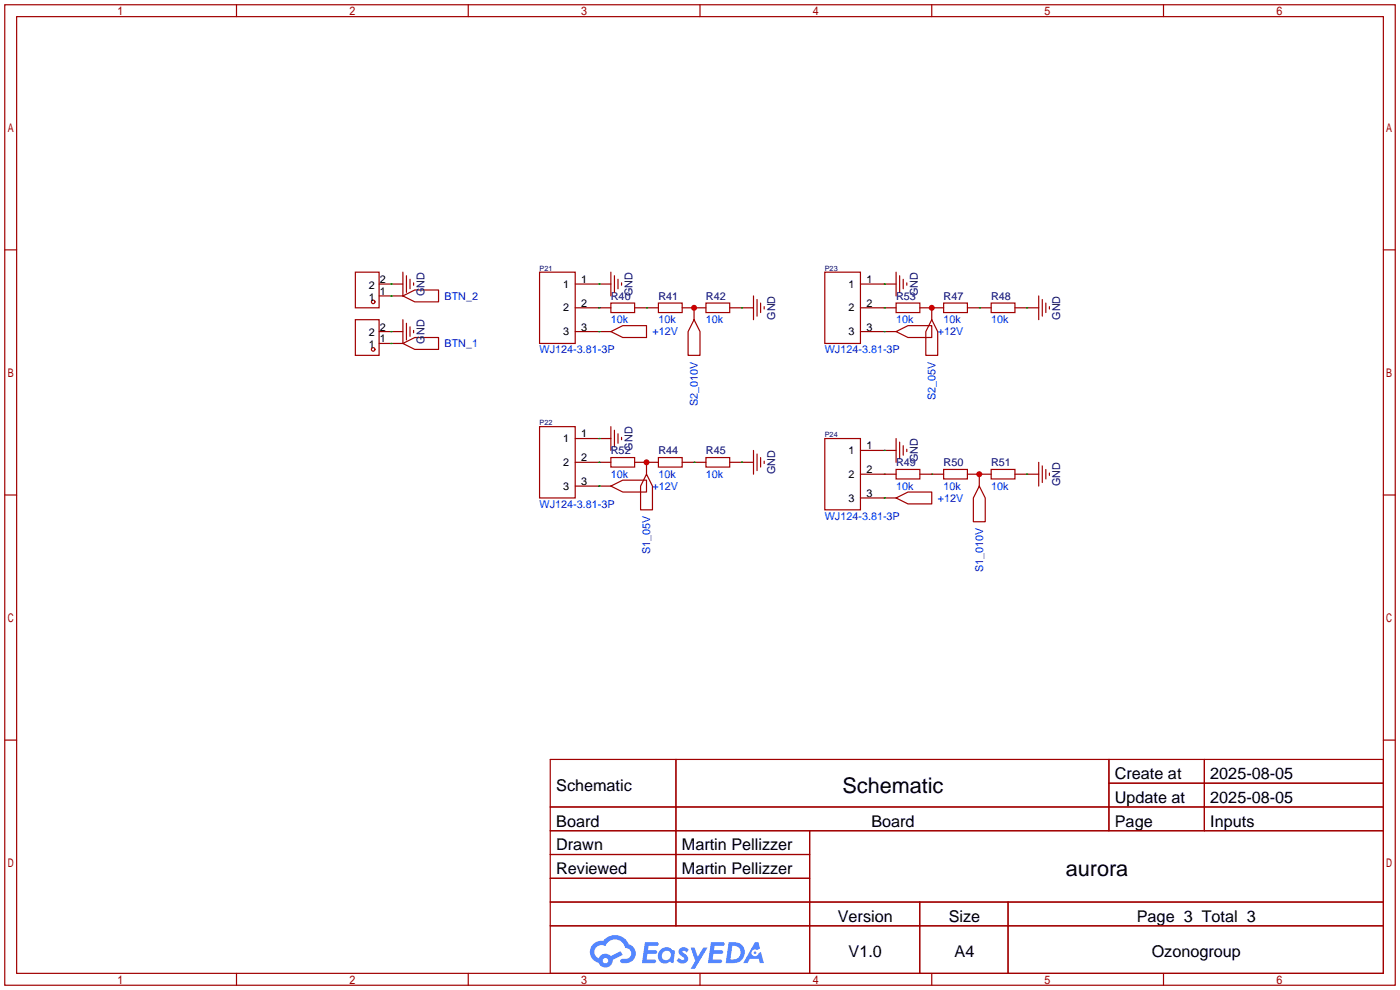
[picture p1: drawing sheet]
<svg xmlns="http://www.w3.org/2000/svg" width="299mm" height="212mm" viewBox="0 0 299 212" stroke-linecap="round" stroke-linejoin="round" font-family="sans-serif">
<g fill="none" stroke="#a10000" stroke-width=".25">
<path d="M1 1h297.2v209.6h-297.2zM3.6 3.6h292.1v204.4h-292.1zM50.5 1v2.6M100.1 1v2.6M149.6 1v2.6M199.1 1v2.6M248.7 1v2.6M1 53.4h2.6M295.7 53.4h2.5M1 105.8h2.6M295.7 105.8h2.5M1 158.2h2.6"/>
<path d="M295.7 158.2h2.5M117.6 162.3h178.1v45.7h-178.1zM117.6 172.5h178.1M117.6 177.5h178.1M144.5 162.3v35.6M173 177.5v30.5M237 162.3v15.2M237 167.4h58.7M257.4 162.3v15.2M117.6 182.6h55.4M117.6 192.8h178.1M117.6 187.7h55.4"/>
<path d="M117.6 197.9h178.1M196.6 192.8v15.2M215.4 192.8v15.2M50.5 208v2.6M100.1 208v2.6M149.6 208v2.6M199.1 208v2.6M248.7 208v2.6"/>
</g>
<g fill="#5487ff">
<path d="M145.3 202.7a1.3 1.3 0 0 1 1.9 .3l-.4 .6a.54 .54 0 0 0-.9-.2l.1 .2a1.34 1.34 0 0 1 .9 1.8 1.47 1.47 0 0 1-2.3-.1l.5-.6 .8 .5a.31 .31 0 0 0 .4-.3 .31 .31 0 0 0-.3-.4 1.12 1.12 0 0 1-.7-1.8z"/>
<path d="M147.6 202.5h.9l.6 2 1.2-2h.9l-2.7 4.6h-.9l1-1.7z"/>
<path d="M137.8 201.4h1.7a1.31 1.31 0 0 1 1.2 .2 .4 .4 0 0 1-.3 .5l-1.8 .1-.1 .9h1.6a.4 .4 0 0 1 .4 .4 .4 .4 0 0 1-.5 .4h-1.6l-.2 1.2h1.4a.46 .46 0 0 1 .5 0 .46 .46 0 0 1 .1 .5l-.4 .2h-2.6z"/>
<path d="M151.9 201.4h1.7a1.32 1.32 0 0 1 1.2 .2 .39 .39 0 0 1-.3 .5l-1.8 .1-.1 .9h1.6a.4 .4 0 0 1 .4 .4 .4 .4 0 0 1-.4 .4h-1.7l-.2 1.2h1.4a.46 .46 0 0 1 .5 0 .46 .46 0 0 1 .1 .5l-.4 .2h-2.6z"/>
<path d="M161.3 201.4h.8l.3 1.3-.6 .4a.75 .75 0 0 0-1.1 .3 .75 .75 0 0 0 .5 1 .75 .75 0 0 0 .9-.7l.5-.2 .6 2.3h-.8l-.3-.9h-1.8l-.5 .9h-1z"/>
<path d="M155.7 201.4l-.6 4.4h1.5a2.27 2.27 0 0 0 2.6-2.2 2.27 2.27 0 0 0-2.7-2.2zM156.5 202.1a1.5 1.5 0 0 1 1.8 1.6 1.5 1.5 0 0 1-1.9 1.4h-.3z"/>
<path d="M141.2 203a1.6 1.6 0 0 0-.3 2.3 1.6 1.6 0 0 0 2.3 .2l.7 .3 .3-2.4-.1-.3-.5-.1a1.58 1.58 0 0 0-2.4 0zM141.8 203.5a.98 .98 0 0 1 1.6 .4 .98 .98 0 0 1-1.1 1.3 .94 .94 0 0 1-.9-.7 .94 .94 0 0 1 .4-1z"/>
<path d="M126.8 201.8a2.37 2.37 0 0 0 1.1 4 1.54 1.54 0 0 0 1.8 1 1.54 1.54 0 0 0 1.2-1.6l2.2-1.1-.5-.8-2 1a1.57 1.57 0 0 0-2.7 .5 1.5 1.5 0 0 1-.7-2.1 1.5 1.5 0 0 1 2.2-.5 2.23 2.23 0 0 1 2.3-1.4 2.23 2.23 0 0 1 2 1.8 1.16 1.16 0 0 1 1.2 1.1 1.16 1.16 0 0 1-1.1 1.2h-.7a.47 .47 0 0 0-.5 .4 .47 .47 0 0 0 .4 .5 2.17 2.17 0 0 0 2.5-.9 2.17 2.17 0 0 0-.3-2.7l-.8-.4a3.2 3.2 0 0 0-5.5-.7l-1.1 .1zM128.8 205.3a.6 .6 0 0 1 1.2 0 .6 .6 0 0 1-1.2 0z"/>
<circle cx="161.4" cy="203.6" r=".28"/>
</g>
<g fill="none" stroke="#a10000" stroke-width=".25">
<path d="M75.9 58.2h5.1v7.6h-5.1zM86.1 58.2v5M86.9 58.9v3.6M87.6 59.7v2M115.3 58.2h7.6v15.2h-7.6zM130.6 58.2v5M131.3 58.9v3.6M132.1 59.7v2M176.3 58.2h7.6v15.2h-7.6zM191.5 58.2v5M192.3 58.9v3.6M193 59.7v2"/>
<path d="M75.9 68.3h5.1v7.6h-5.1zM81 73.4h5.1M81 70.9h5.1M81 63.2h5.1M81 60.7h5.1M86.1 63.2l2.5-1.2h5.1v2.5h-5.1zM86.1 73.4l2.5-1.3h5.1v2.6h-5.1zM86.1 68.3v5.1M86.9 69.1v3.5M87.6 69.8v2.1M88.4 60.5v.5M88.4 70.6v.5"/>
<path d="M122.9 70.9h7.7M122.9 60.7h7.7M122.9 65.8h7.7M130.6 64.8h5v2h-5zM130.6 70.9l2.5-1.3h5.1v2.5h-5.1zM132.8 60.5v.5M135.6 65.8h5.1M140.7 64.8h5.1v2h-5.1zM145.8 65.8h5.1M148.3 68.3l1.3 2.6v5h-2.5v-5zM148.3 65.8v2.5M150.9 64.8h5.1v2h-5.1z"/>
<path d="M156 65.8h5M161 63.2v5.1M161.8 64v3.6M162.6 64.8v2M163.3 65.5v.5M183.9 70.9h7.6M183.9 60.7h7.6M183.9 65.8h7.6M191.5 64.8h5.1v2h-5.1zM191.5 70.9l2.6-1.3h5v2.5h-5zM193.8 60.5v.5M196.6 65.8h5.1"/>
<path d="M199.1 68.3l1.3 2.6v5h-2.5v-5zM199.1 65.8v2.5M201.7 64.8h5.1v2h-5.1zM206.8 65.8h5M211.8 64.8h5.1v2h-5.1zM216.9 65.8h5.1M222 63.2v5.1M222.8 64v3.6M223.5 64.8v2M224.3 65.5v.5M115.3 91.2h7.6v15.2h-7.6zM122.9 93.7h7.7"/>
<path d="M122.9 98.8h7.7M130.6 97.8h5v2h-5zM130.6 91.2v5.1M131.3 91.9v3.6M132.1 92.7v2M132.8 93.5v.5M135.6 98.8h5.1M138.2 98.8v2.5M140.7 97.8h5.1v2h-5.1zM145.8 98.8h5.1M150.9 97.8h5.1v2h-5.1zM156 98.8h5"/>
<path d="M161 96.3v5M161.8 97v3.6M162.6 97.8v2M163.3 98.6v.5M176.3 93.7h7.6v15.3h-7.6zM183.9 96.3h7.6M191.5 93.7v5.1M192.3 94.5v3.5M193 95.2v2.1M193.8 96v.5M222 98.8v5.1M222.8 99.6v3.5"/>
<path d="M122.9 103.9h7.7M130.6 103.9l2.5-1.3h5.1v2.6h-5.1zM138.2 101.3l1.2 2.6v5.1h-2.5v-5.1zM183.9 101.3h7.6M183.9 106.4h7.6M191.5 100.3h5.1v2.1h-5.1zM191.5 106.4l2.6-1.2h5v2.5h-5zM196.6 101.3h5.1M201.7 100.3h5.1v2.1h-5.1zM206.8 101.3h5M209.3 103.9l1.3 2.5v5.1h-2.6v-5.1zM209.3 101.3v2.6"/>
<path d="M211.8 100.3h5.1v2.1h-5.1zM216.9 101.3h5.1M223.5 100.3v2.1M224.3 101.1v.5"/>
<circle cx="79.8" cy="64.5" r=".38"/>
<circle cx="79.8" cy="74.7" r=".38"/>
</g>
<g fill="none" stroke="#008700" stroke-width=".25">
<path d="M83.6 60.7h.1M83.6 63.2h.1M83.6 70.9h.1M83.6 73.4h.1M128 65.8h.1M128 70.9h.1M128 60.7h.1M138.2 65.8h.1M148.3 65.8h.1M158.5 65.8h.1M189 60.7h.1M189 70.9h.1"/>
<path d="M189 65.8h.1M199.1 65.8h.1M209.3 65.8h.1M219.5 65.8h.1M128 93.7h.1M128 98.8h.1M138.2 98.8h.1M148.3 98.8h.1M158.5 98.8h.1M189 96.3h.1M128 103.9h.1M189 106.4h.1"/>
<path d="M189 101.3h.1M199.1 101.3h.1M209.3 101.3h.1M219.5 101.3h.1"/>
</g>
<g fill="#c00">
<circle cx="148.3" cy="65.8" r=".63"/>
<circle cx="209.3" cy="101.3" r=".63"/>
<circle cx="138.2" cy="98.8" r=".63"/>
<circle cx="199.1" cy="65.8" r=".63"/>
</g>
<g font-size="4.6">
<text x="180.1" y="169.4">Schematic</text>
<text x="227.8" y="187.2">aurora</text>
</g>
<g font-size="3.5">
<text x="238.3" y="166.5">Create at</text>
<text x="258.7" y="166.5">2025-08-05</text>
<text x="118.9" y="169.1">Schematic</text>
<text x="238.3" y="171.6">Update at</text>
<text x="258.7" y="171.6">2025-08-05</text>
<text x="118.9" y="176.7">Board</text>
<text x="186.2" y="176.7">Board</text>
<text x="238.3" y="176.7">Page</text>
<text x="258.7" y="176.7">Inputs</text>
<text x="118.9" y="181.8">Drawn</text>
<text x="145.7" y="181.8">Martin Pellizzer</text>
<text x="118.9" y="186.8">Reviewed</text>
<text x="145.7" y="186.8">Martin Pellizzer</text>
<text x="179.1" y="197">Version</text>
<text x="202.8" y="197">Size</text>
<text x="243" y="197">Page 3 Total 3</text>
<text x="181.4" y="204.6">V1.0</text>
<text x="204" y="204.6">A4</text>
<text x="246.1" y="204.6">Ozonogroup</text>
</g>
<g font-size="2.3">
<text x="78.8" y="64.3">1</text>
<text x="78.8" y="61.7">2</text>
<text x="81.2" y="63">1</text>
<text x="81.2" y="60.5">2</text>
<text x="120.4" y="61.5">1</text>
<text x="124.2" y="60.5">1</text>
<text x="124.2" y="65.6">2</text>
<text x="181.3" y="61.5">1</text>
<text x="185.2" y="60.5">1</text>
<text x="185.2" y="65.6">2</text>
<text x="78.8" y="71.9">2</text>
<text x="81.2" y="70.6">2</text>
<text x="120.4" y="66.6">2</text>
<text x="120.4" y="71.7">3</text>
<text x="124.2" y="70.6">3</text>
<text x="181.3" y="66.6">2</text>
<text x="181.3" y="71.7">3</text>
<text x="185.2" y="70.6">3</text>
<text x="78.8" y="74.4">1</text>
<text x="81.2" y="73.2">1</text>
<text x="120.4" y="94.5">1</text>
<text x="124.2" y="93.5">1</text>
<text x="120.4" y="99.6">2</text>
<text x="124.2" y="98.6">2</text>
<text x="181.3" y="97.1">1</text>
<text x="185.2" y="96">1</text>
<text x="185.2" y="101.1">2</text>
<text x="120.4" y="104.7">3</text>
<text x="124.2" y="103.7">3</text>
<text x="181.3" y="102.1">2</text>
<text x="181.3" y="107.2">3</text>
<text x="185.2" y="106.2">3</text>
</g>
<g font-size="2.3" fill="#000080">
<text x="90.7" y="63.3" transform="rotate(-90 90.7 63.3)">GND</text>
<text x="130.6" y="64.1">R40</text>
<text x="135.2" y="63.3" transform="rotate(-90 135.2 63.3)">GND</text>
<text x="140.7" y="64.1">R41</text>
<text x="150.9" y="64.1">R42</text>
<text x="191.5" y="64.1">R53</text>
<text x="196.1" y="63.3" transform="rotate(-90 196.1 63.3)">GND</text>
<text x="201.7" y="64.1">R47</text>
<text x="211.8" y="64.1">R48</text>
<text x="165.7" y="68.4" transform="rotate(-90 165.7 68.4)">GND</text>
<text x="226.6" y="68.4" transform="rotate(-90 226.6 68.4)">GND</text>
<text x="90.7" y="73.4" transform="rotate(-90 90.7 73.4)">GND</text>
<text x="130.6" y="97.1">R52</text>
<text x="135.2" y="96.3" transform="rotate(-90 135.2 96.3)">GND</text>
<text x="140.7" y="97.1">R44</text>
<text x="150.9" y="97.1">R45</text>
<text x="165.7" y="101.4" transform="rotate(-90 165.7 101.4)">GND</text>
<text x="191.5" y="99.6">R49</text>
<text x="196.1" y="98.8" transform="rotate(-90 196.1 98.8)">GND</text>
<text x="201.7" y="99.6">R50</text>
<text x="211.8" y="99.6">R51</text>
<text x="226.6" y="103.9" transform="rotate(-90 226.6 103.9)">GND</text>
</g>
<g font-size="2.3" fill="#00f">
<text x="95" y="64.1">BTN_2</text>
<text x="130.6" y="69.1">10k</text>
<text x="139.4" y="71.7">+12V</text>
<text x="140.7" y="69.1">10k</text>
<text x="150.9" y="69.1">10k</text>
<text x="191.5" y="69.1">10k</text>
<text x="200.4" y="71.7">+12V</text>
<text x="201.7" y="69.1">10k</text>
<text x="211.8" y="69.1">10k</text>
<text x="95" y="74.2">BTN_1</text>
<text x="115.3" y="75.5">WJ124-3.81-3P</text>
<text x="176.3" y="75.5">WJ124-3.81-3P</text>
<text x="149.1" y="86.7" transform="rotate(-90 149.1 86.7)">S2_010V</text>
<text x="199.9" y="85.4" transform="rotate(-90 199.9 85.4)">S2_05V</text>
<text x="130.6" y="102.2">10k</text>
<text x="139.4" y="104.7">+12V</text>
<text x="140.7" y="102.2">10k</text>
<text x="150.9" y="102.2">10k</text>
<text x="191.5" y="104.7">10k</text>
<text x="200.4" y="107.2">+12V</text>
<text x="201.7" y="104.7">10k</text>
<text x="211.8" y="104.7">10k</text>
<text x="115.3" y="108.5">WJ124-3.81-3P</text>
<text x="176.3" y="111">WJ124-3.81-3P</text>
<text x="139" y="118.5" transform="rotate(-90 139 118.5)">S1_05V</text>
<text x="210.1" y="122.3" transform="rotate(-90 210.1 122.3)">S1_010V</text>
</g>
<g font-size="1.6" fill="#000080">
<text x="115.3" y="57.9">P21</text>
<text x="176.3" y="57.9">P23</text>
<text x="115.3" y="90.9">P22</text>
<text x="176.3" y="93.4">P24</text>
</g>
</svg>
